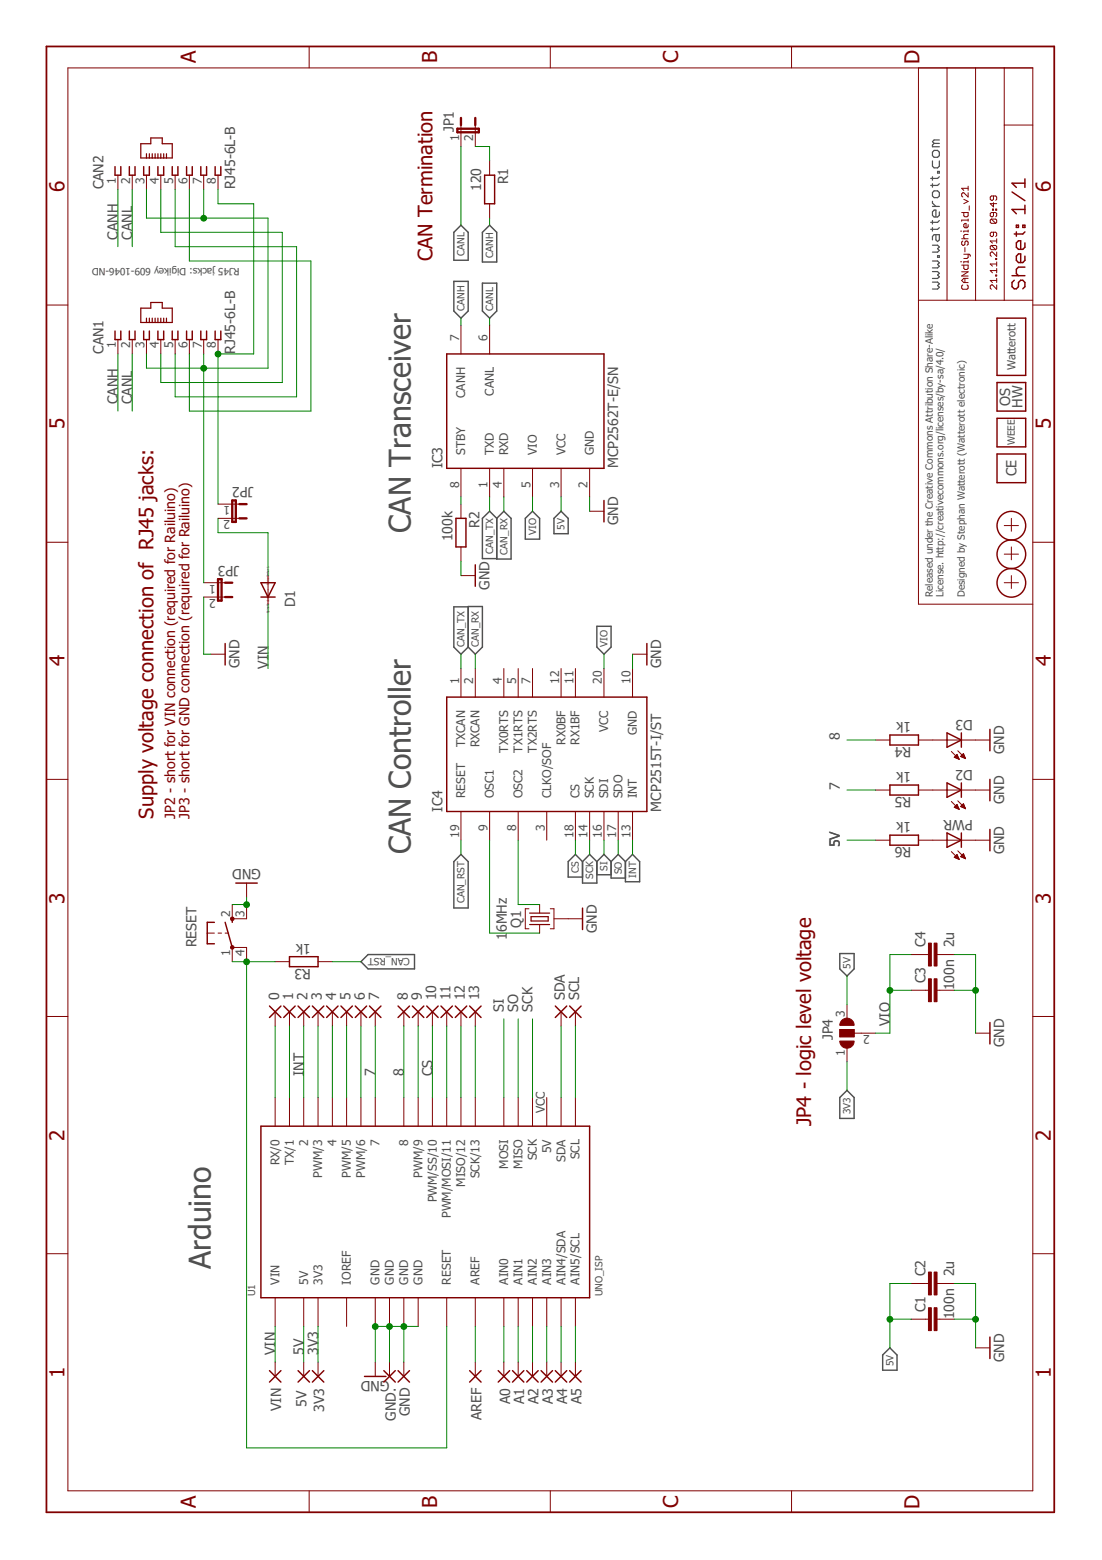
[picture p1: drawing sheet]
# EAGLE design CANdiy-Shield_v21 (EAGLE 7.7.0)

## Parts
0  1,6/0,8  [1,6/0,8]
1  1,6/0,8  [1,6/0,8]
2  1,6/0,8  [1,6/0,8]
3  1,6/0,8  [1,6/0,8]
3V3  1,6/0,8  [1,6/0,8]
4  1,6/0,8  [1,6/0,8]
5  1,6/0,8  [1,6/0,8]
5V  1,6/0,8  [1,6/0,8]
6  1,6/0,8  [1,6/0,8]
7  1,6/0,8  [1,6/0,8]
8  1,6/0,8  [1,6/0,8]
9  1,6/0,8  [1,6/0,8]
10  1,6/0,8  [1,6/0,8]
11  1,6/0,8  [1,6/0,8]
12  1,6/0,8  [1,6/0,8]
13  1,6/0,8  [1,6/0,8]
A0  1,6/0,8  [1,6/0,8]
A1  1,6/0,8  [1,6/0,8]
A2  1,6/0,8  [1,6/0,8]
A3  1,6/0,8  [1,6/0,8]
A4  1,6/0,8  [1,6/0,8]
A5  1,6/0,8  [1,6/0,8]
AREF  1,6/0,8  [1,6/0,8]
C1  100n  C-EUC0603  [C0603]
C2  2u  C-EUC0603  [C0603]
C3  100n  C-EUC0603  [C0603]
C4  2u  C-EUC0603  [C0603]
CAN1  RJ45-6L-B  [RJ45-NO-SHIELD]
CAN2  RJ45-6L-B  [RJ45-NO-SHIELD]
D1  CGRM4001-G  [SOD-123_MINI-SMA]
D2  LEDCHIPLED_0603  [CHIPLED_0603]
D3  LEDCHIPLED_0603  [CHIPLED_0603]
GND  1,6/0,8  [1,6/0,8]
GND.  1,6/0,8  [1,6/0,8]
IC3  MCP2562T-E/SN  [SO08]
IC4  MCP2515T-I/ST  [TSSOP20]
JP1  JP1E  [JP1]
JP2  JP1E  [JP1]
JP3  JP1E  [JP1]
JP4  SJ2W  [SJ_2]
LOGO3  LOGO-9  [LOGO_9MM]
LOGO4  LOGO_CE-2  [CE_2MM]
LOGO5  LOGO_OSHW-3  [OSHW_3MM]
LOGO6  LOGO_WEEE-4  [WEEE_4MM]
PWR  LEDCHIPLED_0603  [CHIPLED_0603]
Q1  16MHz  CRYSTAL-RES-32  [CRYSTAL_32X13]
R1  120  R-EU_R0603  [R0603]
R2  100k  R-EU_R0603  [R0603]
R3  1k  R-EU_R0603  [R0603]
R4  1k  R-EU_R0603  [R0603]
R5  1k  R-EU_R0603  [R0603]
R6  1k  R-EU_R0603  [R0603]
RESET  SW_SMDS  [SW_SMD4]
SCL  1,6/0,8  [1,6/0,8]
SDA  1,6/0,8  [1,6/0,8]
U1  UNO_ISP  [UNO_ISP]
VIN  1,6/0,8  [1,6/0,8]
X1  PASSER-07  [PASSER_07MM]
X2  PASSER-07  [PASSER_07MM]
X3  PASSER-07  [PASSER_07MM]

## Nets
0: 0.1(P) U1.0(RX/0)
1: 1.1(P) U1.1(TX/1)
3: 3.1(P) U1.3(PWM/3)
3V3: 3V3.1(P) JP4.1 U1.3V3
4: 4.1(P) U1.4
5: 5.1(P) U1.5(PWM/5)
5V: 5V.1(P) C1.1 C2.1 IC3.3(VCC) JP4.3 R6.1 U1.5V
6: 6.1(P) U1.6(PWM/6)
7: 7.1(P) R5.1 U1.7
8: 8.1(P) R4.1 U1.8
9: 9.1(P) U1.9(PWM/9)
11: 11.1(P) U1.11(PWM/MOSI/11)
12: 12.1(P) U1.12(MISO/12)
13: 13.1(P) U1.13(SCK/13)
A0: A0.1(P) U1.AIN0
A1: A1.1(P) U1.AIN1
A2: A2.1(P) U1.AIN2
A3: A3.1(P) U1.AIN3
A4: A4.1(P) U1.AIN4(AIN4/SDA)
A5: A5.1(P) U1.AIN5(AIN5/SCL)
AREF: AREF.1(P) U1.AREF
CAN_RST: IC4.19(RESET) R3.2
CAN_RX: IC3.4(RXD) IC4.2(RXCAN)
CAN_TX: IC3.1(TXD) IC4.1(TXCAN)
CANH: CAN1.1 CAN2.1 IC3.7(CANH) R1.2
CANL: CAN1.2 CAN2.2 IC3.6(CANL) JP1.1
CS: 10.1(P) IC4.18(CS) U1.10(PWM/SS/10)
GND: C1.2 C2.2 C3.2 C4.2 D2.C D3.C GND.1(P) GND..1(P) IC3.2(GND) IC4.10(GND) JP3.2 PWR.C Q1.GND R2.2 RESET.2(S) RESET.3(S1) U1.GND@1(GND) U1.GND@2(GND) U1.GND@3(GND) U1.GND@4(GND)
INT: 2.1(P) IC4.13(INT) U1.2
N$6: CAN1.8 CAN2.8 JP2.1
N$7: IC3.8(STBY) R2.1
N$8: CAN1.3 CAN1.7 CAN2.3 CAN2.7 JP3.1
N$9: JP1.2 R1.1
N$18: SCL.1(P) U1.SCL
N$19: SDA.1(P) U1.SDA
N$21: D3.A R4.2
N$22: PWR.A R6.2
N$23: D2.A R5.2
N$121: D1.A JP2.2
N$199: CAN1.4 CAN2.4
N$200: CAN1.5 CAN2.5
N$201: CAN1.6 CAN2.6
OSC1: IC4.9(OSC1) Q1.2
OSC2: IC4.8(OSC2) Q1.1
RESET: R3.1 RESET.1(P) RESET.4(P1) U1.RST(RESET)
SCK: IC4.14(SCK) U1.SCK
SI: IC4.16(SDI) U1.MOSI
SO: IC4.17(SDO) U1.MISO
VIN: D1.C U1.VIN VIN.1(P)
VIO: C3.1 C4.1 IC3.5(VIO) IC4.20(VCC) JP4.2
Unconnected: IC4.3(CLKO/SOF) IC4.4(TX0RTS) IC4.5(TX1RTS) IC4.7(TX2RTS) IC4.11(RX1BF) IC4.12(RX0BF) U1.VCC(5V)

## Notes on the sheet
- Supply voltage connection of  RJ45 jacks:
- JP2 - short for VIN connection (required for Railuino)
- JP3 - short for GND connection (required for Railuino)
- Arduino
- RJ45 jacks: Digikey 609-1046-ND
- CAN Controller | CAN Transceiver
- CAN Termination
- JP4 - logic level voltage
- Released under the Creative Commons Attribution Share-Alike 
  License. http://creativecommons.org/licenses/by-sa/4.0/
  
  Designed by Stephan Watterott (Watterott electronic)

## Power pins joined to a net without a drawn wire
IOREF: U1.IOREF
